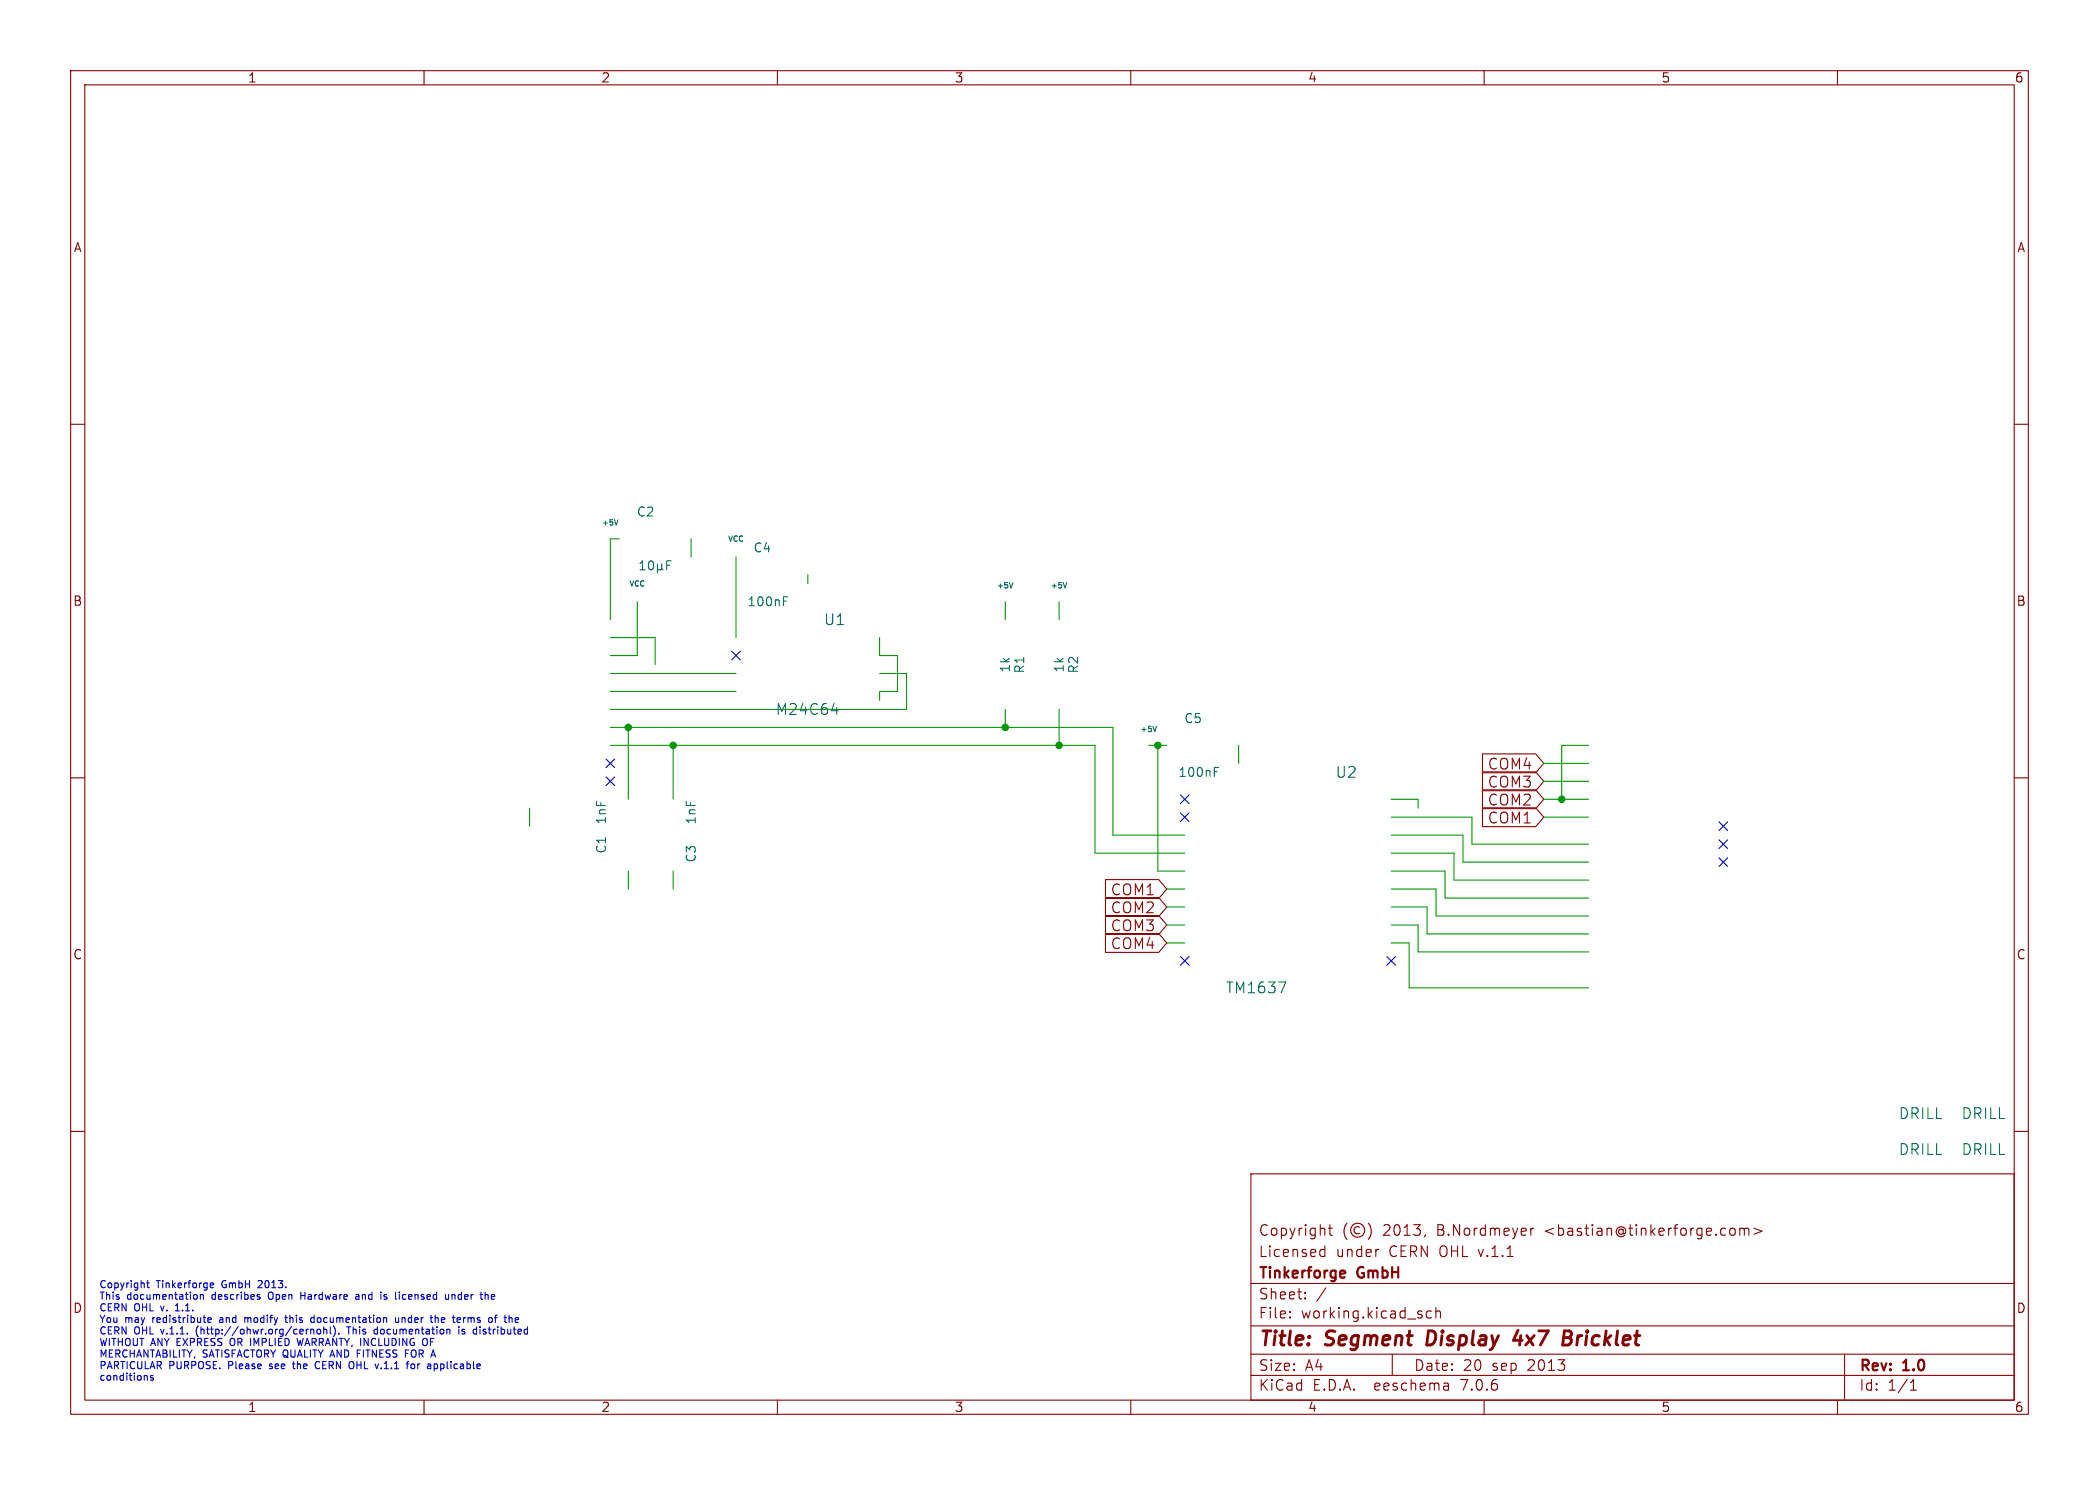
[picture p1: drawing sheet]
<svg xmlns="http://www.w3.org/2000/svg" width="297mm" height="210mm" viewBox="0 0 297 210" stroke-linecap="round" stroke-linejoin="round" font-family="sans-serif">
<g fill="none" stroke="#840000" stroke-width=".15">
<path d="M10 10h277v190h-277zM12 12h273v186h-273zM60 10v2M110 10v2M160 10v2M210 10v2M260 10v2M10 60h2M285 60h2M10 110h2M209.8 111.7h7.5l1.1 1.3-1.1 1.4h-7.5zM209.8 109.2h7.5l1.1 1.3-1.1 1.3h-7.5z"/>
<path d="M209.8 114.2h7.5l1.1 1.4-1.1 1.3h-7.5zM209.8 106.6h7.5l1.1 1.4-1.1 1.3h-7.5zM285 110h2M156.4 129.5h7.6l1.1 1.3-1.1 1.3h-7.6zM156.4 132h7.6l1.1 1.4-1.1 1.3h-7.6zM156.4 124.4h7.6l1.1 1.3-1.1 1.4h-7.6zM156.4 126.9h7.6l1.1 1.4-1.1 1.3h-7.6zM10 160h2M285 160h2M177 166h108v32h-108zM186.9 177.6l.1 .1 .5-.1M186.9 176.8l.1-.1 .5 .1"/>
<path d="M187.5 176.2v1.5M188 173.7h.5M188.2 173.2v1.3v.1l.3 .1M190.6 173a1.72 1.72 0 0 0 0 2.3M192.4 173.6a.52 .52 0 0 0-.8 .4 .52 .52 0 0 0 .8 .4M193.6 173a1.72 1.72 0 0 1 0 2.3M195 176.7h.1M201.7 174.6l-.2 .3M216.6 173.7v1M217 173.7l-.3 .1-.1 .2M245 173.7a.41 .41 0 0 1 .5 .3v.4a.41 .41 0 0 1-.5 .3M246.2 173.8a.37 .37 0 0 1 .6 .1"/>
<path d="M246.2 173.7v1M246.8 173.9l.2-.2 .4 .1 .1 .9M246.8 173.9v.8M248.2 173.7l1.1 .4-1.1 .5M60 198v2M110 198v2M160 198v2M177 194.5h108M177 191.5h108M177 187.5h108M177 181.5h108M182.5 186.3h.1l-.1 .1"/>
<path d="M182.5 186.3v.1M182.5 185.5v.1M182.5 185.5h.1l-.1 .1M184.7 183.6v.1M184.7 183.6h-.1l.1 .1M184.7 182.8v.1M184.7 182.8h-.1l.1 .1M187.6 182.1l-1.3 2M197 191.5v3M202.5 185.5l-.4-.1-.3 .3v.4l.2 .2 .1 .1 .4-.1M203.2 185.5a.37 .37 0 0 1 .6 .1v.8M203.2 184.9v1.5"/>
<path d="M204.9 195.7l.1 .9M205 196.5l-.2 .1M205 196h-.2M210 198v2M260 198v2M261 191.5v6.5M270.3 196.6h.9M270.3 195.5l.4-.4v1.5"/>
<circle cx="192.1" cy="174" r="1"/>
</g>
<path d="M202.1 188.2l-.2 2h.4M214.8 188.1l-.7 1.4h1.3M215.2 188.9l-.2 1.3M221.2 189.2h.7M221.4 188.2h.6a.49 .49 0 0 1 .4 .5 .49 .49 0 0 1-.5 .5M221.9 189.2l.3 .1a.58 .58 0 0 1-.3 .9h-.8" fill="none" stroke="#840000" stroke-width=".4"/>
<path d="M190.1 179.7l.2 .1v.2l-.7 .2M190.3 180.6l-.2 .1" fill="none" stroke="#840000" stroke-width=".3"/>
<g fill="none" stroke="#0000c2" stroke-width=".15">
<path d="M20.7 194.5l.1 .2v.5M20.7 181.4h.4M20.9 181.1v.9l.2 .1M21.7 194.6l-.3-.1-.1 .2v.1l.4 .1v.2h-.4M24.8 185.4h.6M25 184.5l-.2 .2M27.6 183.1h.2l.1 .2v.4h-.3M27.8 187.9v.7M28.3 183.2l.2-.1h.2l.1 .6M28.3 183.1v.6M29.4 186.7l.5-.1-.1-.2-.2-.1-.2 .2 .1 .5h.3M29.7 181.6l.2-.2h.2l.1 .2v.1l-.5 .1"/>
<path d="M29.7 182l.2 .1h.3M31.1 186.7v.3M32.6 189.4v.7M34.6 186.3v.7M34.9 186.3l-.3 .1M36.6 181.1l-.1 .1M36.7 183.4l.1 .2-.1 .1M36.7 183.1h.1M37.1 181.5l-.6 .6h.6M38 182.9v.7M38.1 193.5l.1 .1M38.2 192.9v.3"/>
<path d="M40.3 186.3h.4M40.4 186v.9l.3 .1M41.4 192.9h.3M41.5 192.5v.9l.2 .2M42 189.3l.3 1 .2-.7 .2 .7M42.6 182.7v1M42.6 183.2h.5M44 186.8l.2 .2h.3M44 188v.7M44 188.1l.1-.1h.3v.7M44.5 186.4l-.3-.1-.2 .2M44.5 186v1"/>
<path d="M44.8 192.6a.5 .5 0 0 0-.2 .6 .5 .5 0 0 0 .6 .3M44.9 188h.3l.2 .2v.3l-.2 .2-.3-.1-.1-.1zM45.8 188.1l.2-.1h.2v.7M45.8 187.6v1.1M46.7 187.6v.9l.2 .2M47.2 187.5a1.19 1.19 0 0 1 0 1.5M47.9 188.6v.1M49.3 187.6v1.1M49.9 192.6a.72 .72 0 0 1 0 .9M50.4 183.1h.3l.1 .6M50.5 191.4h.4M50.8 183.3l-.3 .1-.2 .1 .2 .2h.3"/>
<path d="M53 188.6l.1 .1 .3-.1M53.4 188h-.3l-.1 .1M53.4 187.6v1.1M54.3 183.7h.4M54.7 183.1h-.2l-.2 .1 .1 .2 .3 .1M56 186.3v.7h.3l.1-.1M56.4 186.3v.7M56.5 182.7v.1M56.9 186.3v.7M57 183.1l-.1 .2 .1 .4M57 186.3l-.1 .1M57.4 191.4h.3"/>
<path d="M58.2 192.9h.3l.2 .2v.3l-.2 .2-.3-.1-.1-.1zM60.3 189.3a.72 .72 0 0 1 0 .9M61.4 192.9h.3l.2 .2-.1 .4h-.4M61.6 186.4l.1-.1 .3 .1v.6M61.6 186v1M63 183.1l.1 .6h.2h.2M63.5 183.1v.6M63.5 188l.2 .1v.6M64 183.1v.6M64.3 183.1h-.2l-.1 .1M64.9 187.6v.1M64.9 188v.7"/>
<path d="M65 186.3l.2 .3-.5 .1M65.1 187h-.1M65.4 188.6h.3M65.6 186.3v.7M65.6 186.4v.1M65.7 188h-.2l-.1 .1v.2l.3 .1M67.9 187.6v.1M67.9 188v.7M68.8 183.1l.3 .1v.5M69.6 183.1v.6M70 186.3h.3M70 183.3l-.5 .1"/>
<path d="M70.3 186l-.2 .1v.9M72.9 187h.4M72.9 186.4l.3-.1 .2 .3-.5 .1"/>
</g>
<g fill="none" stroke="#009600" stroke-width=".15">
<path d="M87.6 76.2h-1.2v11.4M97.8 76.2v2.5M104.1 78.7v11.5M86.4 95.3h17.7M86.4 97.8h17.7M86.4 90.2h6.3v3.8M90.2 85.1v7.6h-3.8M114.3 81.3v1.3M124.5 90.2v2.5h2.5v5.1h-2.5v1.3M124.5 95.3h3.8v5h-41.9M142.2 85.1v2.5M149.9 85.1v2.5"/>
<path d="M74.9 114.3v2.5M86.4 102.9h71.1v15.2h10.1M86.4 105.4h68.5v15.3h12.7M88.9 102.9v10.1M95.2 105.4v7.6M142.2 100.3v2.6M149.9 100.3v5.1M162.6 105.4h2.5M163.8 105.4v17.8h3.8M175.3 105.4v2.6M196.8 115.6h11.5v3.8h16.5M196.8 113h3.9v1.3"/>
<path d="M196.8 118.1h10.2v3.8h17.8M218.4 115.6h6.4M218.4 110.5h6.4M218.4 113h6.4M218.4 108h6.4M224.8 105.4h-3.8v7.6M88.9 123.2v2.5M95.2 123.2v2.5M165.1 125.7h2.5M165.1 128.3h2.5M165.1 133.4h2.5M165.1 130.8h2.5"/>
<path d="M196.8 125.7h6.4v3.8h21.6M196.8 123.2h7.7v3.8h20.3M196.8 130.8h3.9v3.8h24.1M196.8 128.3h5.1v3.8h22.9M196.8 120.7h8.9v3.8h19.1M196.8 133.4h2.6v6.3h25.4"/>
</g>
<g fill="none" stroke="#000084" stroke-width=".15">
<path d="M103.5 92.1l1.2 1.2M104.7 92.1l-1.2 1.2M85.8 109.9l1.2 1.2M85.8 107.3l1.2 1.3M87 109.9l-1.2 1.2M87 107.3l-1.2 1.3M167 115l1.2 1.2M167 112.4l1.2 1.2M168.2 115l-1.2 1.2M168.2 112.4l-1.2 1.2M243.2 116.2l1.2 1.2M243.2 118.8l1.2 1.2"/>
<path d="M244.4 116.2l-1.2 1.2M244.4 118.8l-1.2 1.2M167 135.3l1.2 1.2M168.2 135.3l-1.2 1.2M196.2 135.3l1.3 1.2M197.5 135.3l-1.3 1.2M243.2 121.3l1.2 1.2M244.4 121.3l-1.2 1.2"/>
</g>
<g fill="none" stroke="#006464" stroke-width=".15">
<path d="M87.4 73.5l-.2 .8M90.5 79.7l.4-.4v1.3M91.9 79.4l.2-.1a.69 .69 0 0 1 .3 1.2l-.2 .1a.69 .69 0 0 1-.3-1.2zM93 79.7v1.3M93.6 79.7v.7M94.4 79.9h.4M95 79.3h-.6v1.3M90.5 80.6h.8M93 80.4l.2 .2h.2l.2-.2M93.6 80.4l.2 .2M110.9 85h.4M110.9 84.4h.6"/>
<path d="M143.3 82.4l-.2 .7M150.9 82.4l-.2 .7M117.7 100.5h.9M118.4 100v1M163.6 102.7l-.2 .8M171.8 109.1h.4M171.8 108.5h.6M180.9 138.9h1l-.6 1.5"/>
</g>
<g fill="#009600" stroke="#009600" stroke-width=".15">
<circle cx="221" cy="113" r=".46"/>
<circle cx="149.9" cy="105.4" r=".46"/>
<circle cx="142.2" cy="102.9" r=".46"/>
<circle cx="163.8" cy="105.4" r=".46"/>
<circle cx="95.2" cy="105.4" r=".46"/>
<circle cx="88.9" cy="102.9" r=".46"/>
</g>
<g font-size="2.8" fill="#840000">
<text x="178" y="190.9">Title:</text>
<text x="187.7" y="190.9">Segment</text>
<text x="202.7" y="190.9">Display</text>
<text x="215.8" y="190.9">4x7</text>
<text x="223.6" y="190.9">Bricklet</text>
</g>
<g font-size="2.1" fill="#006464">
<text x="116.5" y="88.6">U1</text>
<text x="109.7" y="101.3">M24C64</text>
<text x="188.9" y="110.2">U2</text>
<text x="173.4" y="140.7">TM1637</text>
<text x="268.6" y="158.5">DRILL</text>
<text x="277.5" y="158.5">DRILL</text>
<text x="268.6" y="163.6">DRILL</text>
<text x="277.5" y="163.6">DRILL</text>
</g>
<g font-size="2.1" fill="#840000">
<text x="210.4" y="111.6">COM3</text>
<text x="210.4" y="109">COM4</text>
<text x="210.4" y="114.1">COM2</text>
<text x="210.4" y="116.7">COM1</text>
<text x="157.1" y="131.9">COM3</text>
<text x="157.1" y="126.8">COM1</text>
<text x="157.1" y="129.4">COM2</text>
<text x="157.1" y="134.4">COM4</text>
<text x="178" y="178">Licensed</text>
<text x="178" y="175">Copyright</text>
<text x="189" y="178">under</text>
<text x="195.7" y="175">2013,</text>
<text x="196.6" y="178">CERN OHL v.1.1</text>
<text x="203.5" y="175">B.Nordmeyer</text>
<text x="218.8" y="175">&lt;bastian@tinkerforge.com&gt;</text>
<text x="178" y="184">Sheet:</text>
<text x="178" y="181.2">Tinkerforge</text>
<text x="192.2" y="181.2">GmbH</text>
<text x="178" y="186.7">File:</text>
<text x="184.1" y="186.7">working.kicad_sch</text>
<text x="178" y="196.9">KiCad</text>
<text x="178" y="194.1">Size:</text>
<text x="184.7" y="194.1">A4</text>
<text x="185.7" y="196.9">E.D.A.</text>
<text x="194.6" y="196.9">eeschema</text>
<text x="200" y="194.1">Date:</text>
<text x="207" y="196.9">7.0.6</text>
<text x="207" y="194.1">20</text>
<text x="211.2" y="194.1">sep</text>
<text x="216.3" y="194.1">2013</text>
<text x="263" y="194.3">Rev:</text>
<text x="263" y="196.9">Id:</text>
<text x="267.1" y="196.9">1/1</text>
<text x="269.4" y="194.3">1.0</text>
</g>
<g font-size="1.8" fill="#840000">
<text x="35" y="11.9">1</text>
<text x="85" y="11.9">2</text>
<text x="135" y="11.9">3</text>
<text x="185" y="11.9">4</text>
<text x="235" y="11.9">5</text>
<text x="285" y="11.9">6</text>
<text x="10.3" y="35.9">A</text>
<text x="285.3" y="35.9">A</text>
<text x="10.3" y="85.9">B</text>
<text x="285.3" y="85.9">B</text>
<text x="10.3" y="135.9">C</text>
<text x="285.3" y="135.9">C</text>
<text x="10.3" y="185.9">D</text>
<text x="285.3" y="185.9">D</text>
<text x="35" y="199.9">1</text>
<text x="85" y="199.9">2</text>
<text x="135" y="199.9">3</text>
<text x="185" y="199.9">4</text>
<text x="235" y="199.9">5</text>
<text x="285" y="199.9">6</text>
</g>
<g font-size="1.8" fill="#006464">
<text x="90" y="73.3">C2</text>
<text x="106.5" y="78.3">C4</text>
<text x="105.7" y="86">100nF</text>
<text x="143.1" y="95.2" transform="rotate(-90 143.1 95.2)">1k</text>
<text x="145.1" y="95.3" transform="rotate(-90 145.1 95.3)">R1</text>
<text x="150.7" y="95.2" transform="rotate(-90 150.7 95.2)">1k</text>
<text x="152.8" y="95.3" transform="rotate(-90 152.8 95.3)">R2</text>
<text x="167.5" y="102.5">C5</text>
<text x="166.6" y="110.1">100nF</text>
<text x="86" y="116.7" transform="rotate(-90 86 116.7)">1nF</text>
<text x="98.7" y="116.7" transform="rotate(-90 98.7 116.7)">1nF</text>
<text x="86" y="120.8" transform="rotate(-90 86 120.8)">C1</text>
<text x="98.7" y="122.1" transform="rotate(-90 98.7 122.1)">C3</text>
</g>
<g font-size="1.4" fill="#0000c2">
<text x="14" y="182.2">Copyright</text>
<text x="14" y="183.9">This</text>
<text x="14" y="185.5">CERN</text>
<text x="18" y="183.9">documentation</text>
<text x="19" y="185.5">OHL</text>
<text x="22.2" y="182.2">Tinkerforge</text>
<text x="23" y="185.5">v.</text>
<text x="25.3" y="185.5">1.1.</text>
<text x="30.2" y="183.9">describes</text>
<text x="31.6" y="182.2">GmbH</text>
<text x="37" y="182.2">2013.</text>
<text x="38.4" y="183.9">Open</text>
<text x="43.2" y="183.9">Hardware</text>
<text x="51.3" y="183.9">and</text>
<text x="55.1" y="183.9">is</text>
<text x="57.4" y="183.9">licensed</text>
<text x="64.7" y="183.9">under</text>
<text x="70" y="183.9">the</text>
<text x="14" y="187.2">You</text>
<text x="14" y="188.8">CERN</text>
<text x="14" y="190.4">WITHOUT ANY EXPRESS</text>
<text x="17.7" y="187.2">may</text>
<text x="19" y="188.8">OHL</text>
<text x="21.8" y="187.2">redistribute</text>
<text x="23" y="188.8">v.1.1.</text>
<text x="28.2" y="188.8">(http://ohwr.org/cernohl).</text>
<text x="31.5" y="187.2">and</text>
<text x="33" y="190.4">OR IMPLIED</text>
<text x="35.3" y="187.2">modify</text>
<text x="41.4" y="187.2">this</text>
<text x="43.1" y="190.4">WARRANTY, INCLUDING</text>
<text x="45.2" y="187.2">documentation</text>
<text x="49.9" y="188.8">This</text>
<text x="53.9" y="188.8">documentation</text>
<text x="57.4" y="187.2">under</text>
<text x="61.3" y="190.4">OF</text>
<text x="62.7" y="187.2">the</text>
<text x="66.1" y="187.2">terms</text>
<text x="66.1" y="188.8">is</text>
<text x="68.4" y="188.8">distributed</text>
<text x="71.4" y="187.2">of</text>
<text x="14" y="192.1">MERCHANTABILITY,</text>
<text x="14" y="193.7">PARTICULAR</text>
<text x="14" y="195.3">conditions</text>
<text x="23.9" y="193.7">PURPOSE.</text>
<text x="28.7" y="192.1">SATISFACTORY QUALITY AND</text>
<text x="32.5" y="193.7">Please</text>
<text x="38.6" y="193.7">see</text>
<text x="42.2" y="193.7">the</text>
<text x="45.6" y="193.7">CERN</text>
<text x="50.6" y="193.7">OHL</text>
<text x="51.2" y="192.1">FITNESS</text>
<text x="54.6" y="193.7">v.1.1</text>
<text x="58.3" y="192.1">FOR</text>
<text x="59.3" y="193.7">for</text>
<text x="62.5" y="193.7">applicable</text>
</g>
<g font-size="1.1" fill="#006464">
<text x="85" y="74.5">+5V</text>
<text x="102.9" y="76.8">VCC</text>
<text x="88.9" y="83.2">VCC</text>
<text x="140.9" y="83.4">+5V</text>
<text x="148.5" y="83.4">+5V</text>
<text x="161.2" y="103.7">+5V</text>
</g>
</svg>
